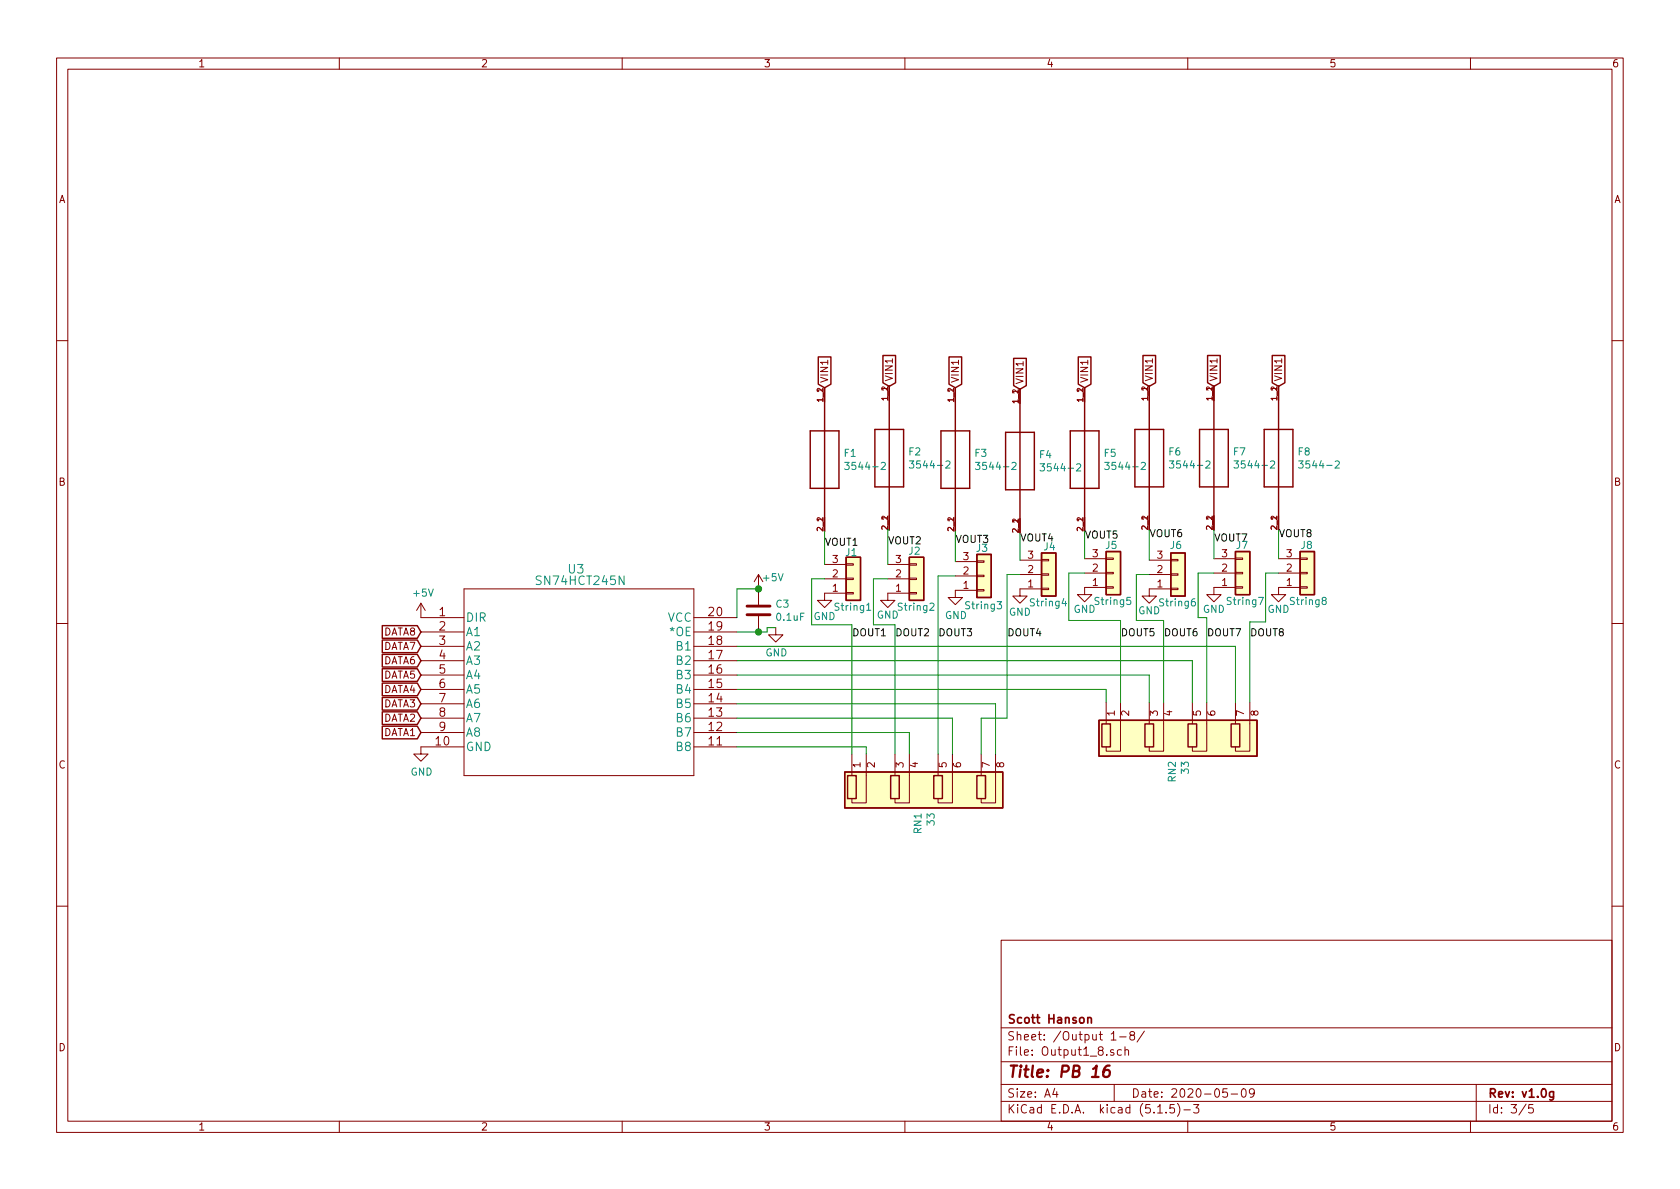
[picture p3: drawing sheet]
EESchema Schematic File Version 4
EELAYER 30 0
EELAYER END
$Descr A4 11693 8268
encoding utf-8
Sheet 3 5
Title "PB 16"
Date "2020-05-09"
Rev "v1.0g"
Comp "Scott Hanson"
Comment1 ""
Comment2 ""
Comment3 ""
Comment4 ""
$EndDescr
$Comp
L Connector_Generic:Conn_01x03 J?
U 1 1
P 5940 4020
AR Path="/5D4CFAD7" Ref="J?"  Part="1" 
AR Path="/5D469293/5D4CFAD7" Ref="J1"  Part="1" 
F 0 "J1" H 5880 3840 50  0000 L CNN
F 1 "String1" H 5800 4220 50  0000 L CNN
F 2 "Connector_Phoenix_MC:PhoenixContact_MCV_1,5_3-G-3.5_1x03_P3.50mm_Vertical" H 5940 4020 50  0001 C CNN
F 3 "~" H 5940 4020 50  0001 C CNN
F 4 "277-5737-ND/ED10555-ND" H -1440 -100 50  0001 C CNN "Digi-Key_PN"
F 5 "1843619/OSTTJ0311530" H -1440 -100 50  0001 C CNN "MPN"
	1    5940 4020
	1    0    0    1   
$EndComp
$Comp
L Connector_Generic:Conn_01x03 J?
U 1 1
P 6380 4020
AR Path="/5D4CFADF" Ref="J?"  Part="1" 
AR Path="/5D469293/5D4CFADF" Ref="J2"  Part="1" 
F 0 "J2" H 6320 3830 50  0000 L CNN
F 1 "String2" H 6240 4220 50  0000 L CNN
F 2 "Connector_Phoenix_MC:PhoenixContact_MCV_1,5_3-G-3.5_1x03_P3.50mm_Vertical" H 6380 4020 50  0001 C CNN
F 3 "~" H 6380 4020 50  0001 C CNN
F 4 "277-5737-ND/ED10555-ND" H -1560 -90 50  0001 C CNN "Digi-Key_PN"
F 5 "1843619/OSTTJ0311530" H -1560 -90 50  0001 C CNN "MPN"
	1    6380 4020
	1    0    0    1   
$EndComp
$Comp
L Connector_Generic:Conn_01x03 J?
U 1 1
P 6850 4000
AR Path="/5D4CFAE7" Ref="J?"  Part="1" 
AR Path="/5D469293/5D4CFAE7" Ref="J3"  Part="1" 
F 0 "J3" H 6790 3810 50  0000 L CNN
F 1 "String3" H 6710 4210 50  0000 L CNN
F 2 "Connector_Phoenix_MC:PhoenixContact_MCV_1,5_3-G-3.5_1x03_P3.50mm_Vertical" H 6850 4000 50  0001 C CNN
F 3 "~" H 6850 4000 50  0001 C CNN
F 4 "277-5737-ND/ED10555-ND" H -1510 -90 50  0001 C CNN "Digi-Key_PN"
F 5 "1843619/OSTTJ0311530" H -1510 -90 50  0001 C CNN "MPN"
	1    6850 4000
	1    0    0    1   
$EndComp
$Comp
L Connector_Generic:Conn_01x03 J?
U 1 1
P 7300 3990
AR Path="/5D4CFAEF" Ref="J?"  Part="1" 
AR Path="/5D469293/5D4CFAEF" Ref="J4"  Part="1" 
F 0 "J4" H 7260 3800 50  0000 L CNN
F 1 "String4" H 7160 4190 50  0000 L CNN
F 2 "Connector_Phoenix_MC:PhoenixContact_MCV_1,5_3-G-3.5_1x03_P3.50mm_Vertical" H 7300 3990 50  0001 C CNN
F 3 "~" H 7300 3990 50  0001 C CNN
F 4 "277-5737-ND/ED10555-ND" H -1420 -90 50  0001 C CNN "Digi-Key_PN"
F 5 "1843619/OSTTJ0311530" H -1420 -90 50  0001 C CNN "MPN"
	1    7300 3990
	1    0    0    1   
$EndComp
$Comp
L Connector_Generic:Conn_01x03 J?
U 1 1
P 7750 3980
AR Path="/5D4CFAF7" Ref="J?"  Part="1" 
AR Path="/5D469293/5D4CFAF7" Ref="J5"  Part="1" 
F 0 "J5" H 7690 3790 50  0000 L CNN
F 1 "String5" H 7610 4180 50  0000 L CNN
F 2 "Connector_Phoenix_MC:PhoenixContact_MCV_1,5_3-G-3.5_1x03_P3.50mm_Vertical" H 7750 3980 50  0001 C CNN
F 3 "~" H 7750 3980 50  0001 C CNN
F 4 "277-5737-ND/ED10555-ND" H -1310 -80 50  0001 C CNN "Digi-Key_PN"
F 5 "1843619/OSTTJ0311530" H -1310 -80 50  0001 C CNN "MPN"
	1    7750 3980
	1    0    0    1   
$EndComp
$Comp
L Connector_Generic:Conn_01x03 J?
U 1 1
P 8200 3990
AR Path="/5D4CFAFF" Ref="J?"  Part="1" 
AR Path="/5D469293/5D4CFAFF" Ref="J6"  Part="1" 
F 0 "J6" H 8140 3790 50  0000 L CNN
F 1 "String6" H 8060 4190 50  0000 L CNN
F 2 "Connector_Phoenix_MC:PhoenixContact_MCV_1,5_3-G-3.5_1x03_P3.50mm_Vertical" H 8200 3990 50  0001 C CNN
F 3 "~" H 8200 3990 50  0001 C CNN
F 4 "277-5737-ND/ED10555-ND" H -1190 -90 50  0001 C CNN "Digi-Key_PN"
F 5 "1843619/OSTTJ0311530" H -1190 -90 50  0001 C CNN "MPN"
	1    8200 3990
	1    0    0    1   
$EndComp
$Comp
L Connector_Generic:Conn_01x03 J?
U 1 1
P 8650 3980
AR Path="/5D4CFB07" Ref="J?"  Part="1" 
AR Path="/5D469293/5D4CFB07" Ref="J7"  Part="1" 
F 0 "J7" H 8600 3790 50  0000 L CNN
F 1 "String7" H 8530 4180 50  0000 L CNN
F 2 "Connector_Phoenix_MC:PhoenixContact_MCV_1,5_3-G-3.5_1x03_P3.50mm_Vertical" H 8650 3980 50  0001 C CNN
F 3 "~" H 8650 3980 50  0001 C CNN
F 4 "277-5737-ND/ED10555-ND" H -1070 -90 50  0001 C CNN "Digi-Key_PN"
F 5 "1843619/OSTTJ0311530" H -1070 -90 50  0001 C CNN "MPN"
	1    8650 3980
	1    0    0    1   
$EndComp
$Comp
L Connector_Generic:Conn_01x03 J?
U 1 1
P 9100 3980
AR Path="/5D4CFB0F" Ref="J?"  Part="1" 
AR Path="/5D469293/5D4CFB0F" Ref="J8"  Part="1" 
F 0 "J8" H 9050 3790 50  0000 L CNN
F 1 "String8" H 8970 4180 50  0000 L CNN
F 2 "Connector_Phoenix_MC:PhoenixContact_MCV_1,5_3-G-3.5_1x03_P3.50mm_Vertical" H 9100 3980 50  0001 C CNN
F 3 "~" H 9100 3980 50  0001 C CNN
F 4 "277-5737-ND/ED10555-ND" H -1030 -90 50  0001 C CNN "Digi-Key_PN"
F 5 "1843619/OSTTJ0311530" H -1030 -90 50  0001 C CNN "MPN"
	1    9100 3980
	1    0    0    1   
$EndComp
$Comp
L power:GND #PWR?
U 1 1
P 5740 4120
AR Path="/5D4CFB15" Ref="#PWR?"  Part="1" 
AR Path="/5D469293/5D4CFB15" Ref="#PWR012"  Part="1" 
F 0 "#PWR012" H 5740 3870 50  0001 C CNN
F 1 "GND" H 5740 3960 50  0000 C CNN
F 2 "" H 5740 4120 50  0001 C CNN
F 3 "" H 5740 4120 50  0001 C CNN
	1    5740 4120
	1    0    0    -1  
$EndComp
$Comp
L power:GND #PWR?
U 1 1
P 6180 4120
AR Path="/5D4CFB1B" Ref="#PWR?"  Part="1" 
AR Path="/5D469293/5D4CFB1B" Ref="#PWR013"  Part="1" 
F 0 "#PWR013" H 6180 3870 50  0001 C CNN
F 1 "GND" H 6180 3970 50  0000 C CNN
F 2 "" H 6180 4120 50  0001 C CNN
F 3 "" H 6180 4120 50  0001 C CNN
	1    6180 4120
	1    0    0    -1  
$EndComp
$Comp
L power:GND #PWR?
U 1 1
P 6650 4100
AR Path="/5D4CFB21" Ref="#PWR?"  Part="1" 
AR Path="/5D469293/5D4CFB21" Ref="#PWR014"  Part="1" 
F 0 "#PWR014" H 6650 3850 50  0001 C CNN
F 1 "GND" H 6655 3927 50  0000 C CNN
F 2 "" H 6650 4100 50  0001 C CNN
F 3 "" H 6650 4100 50  0001 C CNN
	1    6650 4100
	1    0    0    -1  
$EndComp
$Comp
L power:GND #PWR?
U 1 1
P 7100 4090
AR Path="/5D4CFB27" Ref="#PWR?"  Part="1" 
AR Path="/5D469293/5D4CFB27" Ref="#PWR015"  Part="1" 
F 0 "#PWR015" H 7100 3840 50  0001 C CNN
F 1 "GND" H 7100 3930 50  0000 C CNN
F 2 "" H 7100 4090 50  0001 C CNN
F 3 "" H 7100 4090 50  0001 C CNN
	1    7100 4090
	1    0    0    -1  
$EndComp
$Comp
L power:GND #PWR?
U 1 1
P 7550 4080
AR Path="/5D4CFB2D" Ref="#PWR?"  Part="1" 
AR Path="/5D469293/5D4CFB2D" Ref="#PWR016"  Part="1" 
F 0 "#PWR016" H 7550 3830 50  0001 C CNN
F 1 "GND" H 7550 3930 50  0000 C CNN
F 2 "" H 7550 4080 50  0001 C CNN
F 3 "" H 7550 4080 50  0001 C CNN
	1    7550 4080
	1    0    0    -1  
$EndComp
$Comp
L power:GND #PWR?
U 1 1
P 8000 4090
AR Path="/5D4CFB33" Ref="#PWR?"  Part="1" 
AR Path="/5D469293/5D4CFB33" Ref="#PWR017"  Part="1" 
F 0 "#PWR017" H 8000 3840 50  0001 C CNN
F 1 "GND" H 8000 3940 50  0000 C CNN
F 2 "" H 8000 4090 50  0001 C CNN
F 3 "" H 8000 4090 50  0001 C CNN
	1    8000 4090
	1    0    0    -1  
$EndComp
$Comp
L power:GND #PWR?
U 1 1
P 8450 4080
AR Path="/5D4CFB39" Ref="#PWR?"  Part="1" 
AR Path="/5D469293/5D4CFB39" Ref="#PWR018"  Part="1" 
F 0 "#PWR018" H 8450 3830 50  0001 C CNN
F 1 "GND" H 8450 3930 50  0000 C CNN
F 2 "" H 8450 4080 50  0001 C CNN
F 3 "" H 8450 4080 50  0001 C CNN
	1    8450 4080
	1    0    0    -1  
$EndComp
$Comp
L power:GND #PWR?
U 1 1
P 8900 4080
AR Path="/5D4CFB3F" Ref="#PWR?"  Part="1" 
AR Path="/5D469293/5D4CFB3F" Ref="#PWR019"  Part="1" 
F 0 "#PWR019" H 8900 3830 50  0001 C CNN
F 1 "GND" H 8900 3930 50  0000 C CNN
F 2 "" H 8900 4080 50  0001 C CNN
F 3 "" H 8900 4080 50  0001 C CNN
	1    8900 4080
	1    0    0    -1  
$EndComp
Wire Wire Line
	5740 3690 5740 3920
Wire Wire Line
	6180 3920 6180 3680
Wire Wire Line
	6180 3680 6190 3680
Wire Wire Line
	6650 3690 6650 3900
Wire Wire Line
	7100 3890 7100 3700
Wire Wire Line
	7550 3880 7550 3690
Wire Wire Line
	8000 3680 8000 3890
Wire Wire Line
	8450 3680 8450 3880
Text Label 5740 3800 0    50   ~ 0
VOUT1
Text Label 6180 3790 0    50   ~ 0
VOUT2
Text Label 6650 3780 0    50   ~ 0
VOUT3
Text Label 7100 3770 0    50   ~ 0
VOUT4
Text Label 7550 3750 0    50   ~ 0
VOUT5
Text Label 8000 3740 0    50   ~ 0
VOUT6
Text Label 8450 3770 0    50   ~ 0
VOUT7
$Comp
L PB_16-rescue:3544-2-Keystone_Fuse F?
U 1 1
P 6190 3180
AR Path="/5D4CFB8B" Ref="F?"  Part="1" 
AR Path="/5D469293/5D4CFB8B" Ref="F2"  Part="1" 
F 0 "F2" V 6144 3310 50  0000 L CNN
F 1 "3544-2" V 6235 3310 50  0000 L CNN
F 2 "Keystone_Fuse:FUSE_3544-2" H 6190 3180 50  0001 L BNN
F 3 "" H 6190 3180 50  0001 L BNN
F 4 "3544-2" H 6190 3180 50  0001 L BNN "Field4"
F 5 "None" H 6190 3180 50  0001 L BNN "Field5"
F 6 "Unavailable" H 6190 3180 50  0001 L BNN "Field6"
F 7 "Fuse Clip; 500 VAC; 30 A; PCB; For 0.110 in. x 0.032 in. mini blade fuses" H 6190 3180 50  0001 L BNN "Field7"
F 8 "Keystone Electronics" H 6190 3180 50  0001 L BNN "Field8"
F 9 "36-3544-2-ND" H -1710 -90 50  0001 C CNN "Digi-Key_PN"
F 10 "3544-2" H -1710 -90 50  0001 C CNN "MPN"
	1    6190 3180
	0    1    1    0   
$EndComp
$Comp
L PB_16-rescue:3544-2-Keystone_Fuse F?
U 1 1
P 6650 3190
AR Path="/5D4CFB98" Ref="F?"  Part="1" 
AR Path="/5D469293/5D4CFB98" Ref="F3"  Part="1" 
F 0 "F3" V 6604 3320 50  0000 L CNN
F 1 "3544-2" V 6695 3320 50  0000 L CNN
F 2 "Keystone_Fuse:FUSE_3544-2" H 6650 3190 50  0001 L BNN
F 3 "" H 6650 3190 50  0001 L BNN
F 4 "3544-2" H 6650 3190 50  0001 L BNN "Field4"
F 5 "None" H 6650 3190 50  0001 L BNN "Field5"
F 6 "Unavailable" H 6650 3190 50  0001 L BNN "Field6"
F 7 "Fuse Clip; 500 VAC; 30 A; PCB; For 0.110 in. x 0.032 in. mini blade fuses" H 6650 3190 50  0001 L BNN "Field7"
F 8 "Keystone Electronics" H 6650 3190 50  0001 L BNN "Field8"
F 9 "36-3544-2-ND" H -1660 -90 50  0001 C CNN "Digi-Key_PN"
F 10 "3544-2" H -1660 -90 50  0001 C CNN "MPN"
	1    6650 3190
	0    1    1    0   
$EndComp
$Comp
L PB_16-rescue:3544-2-Keystone_Fuse F?
U 1 1
P 7100 3200
AR Path="/5D4CFBA5" Ref="F?"  Part="1" 
AR Path="/5D469293/5D4CFBA5" Ref="F4"  Part="1" 
F 0 "F4" V 7054 3330 50  0000 L CNN
F 1 "3544-2" V 7145 3330 50  0000 L CNN
F 2 "Keystone_Fuse:FUSE_3544-2" H 7100 3200 50  0001 L BNN
F 3 "" H 7100 3200 50  0001 L BNN
F 4 "3544-2" H 7100 3200 50  0001 L BNN "Field4"
F 5 "None" H 7100 3200 50  0001 L BNN "Field5"
F 6 "Unavailable" H 7100 3200 50  0001 L BNN "Field6"
F 7 "Fuse Clip; 500 VAC; 30 A; PCB; For 0.110 in. x 0.032 in. mini blade fuses" H 7100 3200 50  0001 L BNN "Field7"
F 8 "Keystone Electronics" H 7100 3200 50  0001 L BNN "Field8"
F 9 "36-3544-2-ND" H -1570 -90 50  0001 C CNN "Digi-Key_PN"
F 10 "3544-2" H -1570 -90 50  0001 C CNN "MPN"
	1    7100 3200
	0    1    1    0   
$EndComp
$Comp
L PB_16-rescue:3544-2-Keystone_Fuse F?
U 1 1
P 7550 3190
AR Path="/5D4CFBB2" Ref="F?"  Part="1" 
AR Path="/5D469293/5D4CFBB2" Ref="F5"  Part="1" 
F 0 "F5" V 7504 3320 50  0000 L CNN
F 1 "3544-2" V 7595 3320 50  0000 L CNN
F 2 "Keystone_Fuse:FUSE_3544-2" H 7550 3190 50  0001 L BNN
F 3 "" H 7550 3190 50  0001 L BNN
F 4 "3544-2" H 7550 3190 50  0001 L BNN "Field4"
F 5 "None" H 7550 3190 50  0001 L BNN "Field5"
F 6 "Unavailable" H 7550 3190 50  0001 L BNN "Field6"
F 7 "Fuse Clip; 500 VAC; 30 A; PCB; For 0.110 in. x 0.032 in. mini blade fuses" H 7550 3190 50  0001 L BNN "Field7"
F 8 "Keystone Electronics" H 7550 3190 50  0001 L BNN "Field8"
F 9 "36-3544-2-ND" H -1490 -80 50  0001 C CNN "Digi-Key_PN"
F 10 "3544-2" H -1490 -80 50  0001 C CNN "MPN"
	1    7550 3190
	0    1    1    0   
$EndComp
$Comp
L PB_16-rescue:3544-2-Keystone_Fuse F?
U 1 1
P 8000 3180
AR Path="/5D4CFBBF" Ref="F?"  Part="1" 
AR Path="/5D469293/5D4CFBBF" Ref="F6"  Part="1" 
F 0 "F6" V 7954 3310 50  0000 L CNN
F 1 "3544-2" V 8045 3310 50  0000 L CNN
F 2 "Keystone_Fuse:FUSE_3544-2" H 8000 3180 50  0001 L BNN
F 3 "" H 8000 3180 50  0001 L BNN
F 4 "3544-2" H 8000 3180 50  0001 L BNN "Field4"
F 5 "None" H 8000 3180 50  0001 L BNN "Field5"
F 6 "Unavailable" H 8000 3180 50  0001 L BNN "Field6"
F 7 "Fuse Clip; 500 VAC; 30 A; PCB; For 0.110 in. x 0.032 in. mini blade fuses" H 8000 3180 50  0001 L BNN "Field7"
F 8 "Keystone Electronics" H 8000 3180 50  0001 L BNN "Field8"
F 9 "36-3544-2-ND" H -1340 -90 50  0001 C CNN "Digi-Key_PN"
F 10 "3544-2" H -1340 -90 50  0001 C CNN "MPN"
	1    8000 3180
	0    1    1    0   
$EndComp
$Comp
L PB_16-rescue:3544-2-Keystone_Fuse F?
U 1 1
P 8450 3180
AR Path="/5D4CFBCC" Ref="F?"  Part="1" 
AR Path="/5D469293/5D4CFBCC" Ref="F7"  Part="1" 
F 0 "F7" V 8404 3310 50  0000 L CNN
F 1 "3544-2" V 8495 3310 50  0000 L CNN
F 2 "Keystone_Fuse:FUSE_3544-2" H 8450 3180 50  0001 L BNN
F 3 "" H 8450 3180 50  0001 L BNN
F 4 "3544-2" H 8450 3180 50  0001 L BNN "Field4"
F 5 "None" H 8450 3180 50  0001 L BNN "Field5"
F 6 "Unavailable" H 8450 3180 50  0001 L BNN "Field6"
F 7 "Fuse Clip; 500 VAC; 30 A; PCB; For 0.110 in. x 0.032 in. mini blade fuses" H 8450 3180 50  0001 L BNN "Field7"
F 8 "Keystone Electronics" H 8450 3180 50  0001 L BNN "Field8"
F 9 "36-3544-2-ND" H -1200 -90 50  0001 C CNN "Digi-Key_PN"
F 10 "3544-2" H -1200 -90 50  0001 C CNN "MPN"
	1    8450 3180
	0    1    1    0   
$EndComp
$Comp
L PB_16-rescue:3544-2-Keystone_Fuse F?
U 1 1
P 8900 3180
AR Path="/5D4CFBD9" Ref="F?"  Part="1" 
AR Path="/5D469293/5D4CFBD9" Ref="F8"  Part="1" 
F 0 "F8" V 8854 3310 50  0000 L CNN
F 1 "3544-2" V 8945 3310 50  0000 L CNN
F 2 "Keystone_Fuse:FUSE_3544-2" H 8900 3180 50  0001 L BNN
F 3 "" H 8900 3180 50  0001 L BNN
F 4 "3544-2" H 8900 3180 50  0001 L BNN "Field4"
F 5 "None" H 8900 3180 50  0001 L BNN "Field5"
F 6 "Unavailable" H 8900 3180 50  0001 L BNN "Field6"
F 7 "Fuse Clip; 500 VAC; 30 A; PCB; For 0.110 in. x 0.032 in. mini blade fuses" H 8900 3180 50  0001 L BNN "Field7"
F 8 "Keystone Electronics" H 8900 3180 50  0001 L BNN "Field8"
F 9 "36-3544-2-ND" H -1170 -90 50  0001 C CNN "Digi-Key_PN"
F 10 "3544-2" H -1170 -90 50  0001 C CNN "MPN"
	1    8900 3180
	0    1    1    0   
$EndComp
Wire Wire Line
	8900 3880 8900 3680
Text Label 8900 3740 0    50   ~ 0
VOUT8
$Comp
L power:GND #PWR?
U 1 1
P 5400 4360
AR Path="/5D4CFBE1" Ref="#PWR?"  Part="1" 
AR Path="/5D469293/5D4CFBE1" Ref="#PWR011"  Part="1" 
F 0 "#PWR011" H 5400 4110 50  0001 C CNN
F 1 "GND" H 5405 4187 50  0000 C CNN
F 2 "" H 5400 4360 50  0001 C CNN
F 3 "" H 5400 4360 50  0001 C CNN
	1    5400 4360
	1    0    0    -1  
$EndComp
$Comp
L power:+5V #PWR?
U 1 1
P 2930 4290
AR Path="/5D4CFBE7" Ref="#PWR?"  Part="1" 
AR Path="/5D469293/5D4CFBE7" Ref="#PWR08"  Part="1" 
F 0 "#PWR08" H 2930 4140 50  0001 C CNN
F 1 "+5V" H 2945 4463 50  0000 C CNN
F 2 "" H 2930 4290 50  0001 C CNN
F 3 "" H 2930 4290 50  0001 C CNN
	1    2930 4290
	1    0    0    -1  
$EndComp
$Comp
L power:GND #PWR?
U 1 1
P 2930 5190
AR Path="/5D4CFBED" Ref="#PWR?"  Part="1" 
AR Path="/5D469293/5D4CFBED" Ref="#PWR09"  Part="1" 
F 0 "#PWR09" H 2930 4940 50  0001 C CNN
F 1 "GND" H 2935 5017 50  0000 C CNN
F 2 "" H 2930 5190 50  0001 C CNN
F 3 "" H 2930 5190 50  0001 C CNN
	1    2930 5190
	1    0    0    -1  
$EndComp
$Comp
L PB_16-rescue:C-Device C?
U 1 1
P 5280 4240
AR Path="/5D4CFBF5" Ref="C?"  Part="1" 
AR Path="/5D469293/5D4CFBF5" Ref="C3"  Part="1" 
F 0 "C3" H 5395 4286 50  0000 L CNN
F 1 "0.1uF" H 5395 4195 50  0000 L CNN
F 2 "Capacitor_THT:C_Rect_L7.0mm_W2.0mm_P5.00mm" H 5318 4090 50  0001 C CNN
F 3 "~" H 5280 4240 50  0001 C CNN
F 4 "478-7336-1-ND" H -1500 -90 50  0001 C CNN "Digi-Key_PN"
F 5 "SR215C104KARTR1" H -1500 -90 50  0001 C CNN "MPN"
	1    5280 4240
	1    0    0    -1  
$EndComp
$Comp
L power:+5V #PWR?
U 1 1
P 5280 4090
AR Path="/5D4CFBFB" Ref="#PWR?"  Part="1" 
AR Path="/5D469293/5D4CFBFB" Ref="#PWR010"  Part="1" 
F 0 "#PWR010" H 5280 3940 50  0001 C CNN
F 1 "+5V" H 5380 4170 50  0000 C CNN
F 2 "" H 5280 4090 50  0001 C CNN
F 3 "" H 5280 4090 50  0001 C CNN
	1    5280 4090
	1    0    0    -1  
$EndComp
Wire Wire Line
	5280 4090 5130 4090
Wire Wire Line
	5130 4090 5130 4290
Connection ~ 5280 4090
$Comp
L PB_16-rescue:R_Pack04_SIP-Device RN?
U 1 1
P 8200 5080
AR Path="/5D4CFC06" Ref="RN?"  Part="1" 
AR Path="/5D469293/5D4CFC06" Ref="RN2"  Part="1" 
F 0 "RN2" V 8158 5285 50  0000 L CNN
F 1 "33" V 8249 5285 50  0000 L CNN
F 2 "Resistor_THT:R_Array_SIP8" V 8875 5080 50  0001 C CNN
F 3 "http://www.vishay.com/docs/31509/csc.pdf" H 8200 5080 50  0001 C CNN
F 4 "4608X-2-330LF-ND" H -1460 50  50  0001 C CNN "Digi-Key_PN"
F 5 "4608X-102-330LF" H -1460 50  50  0001 C CNN "MPN"
	1    8200 5080
	1    0    0    1   
$EndComp
Wire Wire Line
	5280 4390 5130 4390
$Comp
L PB_16-rescue:SN74HCT245N-SN74HCT245N U?
U 1 1
P 2930 4290
AR Path="/5D4CFC0F" Ref="U?"  Part="1" 
AR Path="/5D469293/5D4CFC0F" Ref="U3"  Part="1" 
F 0 "U3" H 4010 4630 60  0000 C CNN
F 1 "SN74HCT245N" H 4040 4550 60  0000 C CNN
F 2 "SN74HCT245N:SN74HCT245N" H 4030 4530 60  0001 C CNN
F 3 "" H 2930 4290 60  0000 C CNN
F 4 "296-1612-5-ND" H -1500 -90 50  0001 C CNN "Digi-Key_PN"
F 5 "SN74HCT245N" H -1500 -90 50  0001 C CNN "MPN"
	1    2930 4290
	1    0    0    -1  
$EndComp
$Comp
L PB_16-rescue:3544-2-Keystone_Fuse F?
U 1 1
P 5740 3190
AR Path="/5D4CFC1C" Ref="F?"  Part="1" 
AR Path="/5D469293/5D4CFC1C" Ref="F1"  Part="1" 
F 0 "F1" V 5694 3320 50  0000 L CNN
F 1 "3544-2" V 5785 3320 50  0000 L CNN
F 2 "Keystone_Fuse:FUSE_3544-2" H 5740 3190 50  0001 L BNN
F 3 "" H 5740 3190 50  0001 L BNN
F 4 "3544-2" H 5740 3190 50  0001 L BNN "Field4"
F 5 "None" H 5740 3190 50  0001 L BNN "Field5"
F 6 "Unavailable" H 5740 3190 50  0001 L BNN "Field6"
F 7 "Fuse Clip; 500 VAC; 30 A; PCB; For 0.110 in. x 0.032 in. mini blade fuses" H 5740 3190 50  0001 L BNN "Field7"
F 8 "Keystone Electronics" H 5740 3190 50  0001 L BNN "Field8"
F 9 "36-3544-2-ND" H -1630 -100 50  0001 C CNN "Digi-Key_PN"
F 10 "3544-2" H -1630 -100 50  0001 C CNN "MPN"
	1    5740 3190
	0    1    1    0   
$EndComp
Wire Wire Line
	8600 4490 8600 4880
Wire Wire Line
	8300 4590 8300 4880
Wire Wire Line
	8400 4290 8340 4290
Wire Wire Line
	8340 4290 8340 3980
Wire Wire Line
	8340 3980 8450 3980
Wire Wire Line
	8000 3990 7910 3990
Wire Wire Line
	7910 3990 7910 4310
Wire Wire Line
	7910 4310 8100 4310
Wire Wire Line
	8100 4310 8100 4880
Wire Wire Line
	7700 4790 7700 4880
Wire Wire Line
	7550 3980 7440 3980
Wire Wire Line
	7440 3980 7440 4310
Wire Wire Line
	7440 4310 7800 4310
Wire Wire Line
	7800 4310 7800 4880
Wire Wire Line
	8700 4320 8810 4320
Wire Wire Line
	8810 4320 8810 3980
Wire Wire Line
	8810 3980 8900 3980
Wire Wire Line
	5650 4340 5650 4020
Wire Wire Line
	5650 4020 5740 4020
Wire Wire Line
	6180 4020 6080 4020
Wire Wire Line
	7100 3990 7010 3990
$Comp
L PB_16-rescue:R_Pack04_SIP-Device RN?
U 1 1
P 6430 5440
AR Path="/5D4CFC39" Ref="RN?"  Part="1" 
AR Path="/5D469293/5D4CFC39" Ref="RN1"  Part="1" 
F 0 "RN1" V 6388 5645 50  0000 L CNN
F 1 "33" V 6479 5645 50  0000 L CNN
F 2 "Resistor_THT:R_Array_SIP8" V 7105 5440 50  0001 C CNN
F 3 "http://www.vishay.com/docs/31509/csc.pdf" H 6430 5440 50  0001 C CNN
F 4 "4608X-2-330LF-ND" H -1260 450 50  0001 C CNN "Digi-Key_PN"
F 5 "4608X-102-330LF" H -1260 450 50  0001 C CNN "MPN"
	1    6430 5440
	1    0    0    1   
$EndComp
Wire Wire Line
	6030 5190 6030 5240
Wire Wire Line
	5930 5240 5930 4340
Wire Wire Line
	5930 4340 5650 4340
Wire Wire Line
	6330 5090 6330 5240
Wire Wire Line
	6230 5240 6230 4340
Wire Wire Line
	6230 4340 6080 4340
Wire Wire Line
	6080 4340 6080 4020
Wire Wire Line
	6630 4990 6630 5240
Wire Wire Line
	6930 4890 6930 5240
Wire Wire Line
	7010 3990 7010 4990
Wire Wire Line
	7010 4990 6830 4990
Wire Wire Line
	6830 4990 6830 5240
Wire Wire Line
	6530 5240 6530 4000
Wire Wire Line
	6530 4000 6650 4000
Text Label 8700 4430 0    50   ~ 0
DOUT8
Text Label 8400 4430 0    50   ~ 0
DOUT7
Text Label 8100 4430 0    50   ~ 0
DOUT6
Text Label 7800 4430 0    50   ~ 0
DOUT5
Text Label 7010 4430 0    50   ~ 0
DOUT4
Text Label 6530 4430 0    50   ~ 0
DOUT3
Text Label 6230 4430 0    50   ~ 0
DOUT2
Text Label 5930 4430 0    50   ~ 0
DOUT1
Wire Wire Line
	5340 4360 5340 4390
Wire Wire Line
	5340 4390 5280 4390
Connection ~ 5280 4390
Wire Wire Line
	5130 4490 8600 4490
Wire Wire Line
	5130 4590 8300 4590
Wire Wire Line
	5130 4690 8000 4690
Wire Wire Line
	5130 4790 7700 4790
Wire Wire Line
	5130 4890 6930 4890
Wire Wire Line
	5130 4990 6630 4990
Wire Wire Line
	5130 5090 6330 5090
Wire Wire Line
	5130 5190 6030 5190
Wire Wire Line
	5400 4360 5340 4360
Wire Wire Line
	8000 4880 8000 4690
Wire Wire Line
	8400 4880 8400 4290
Wire Wire Line
	8700 4880 8700 4320
Text GLabel 5740 2690 1    50   Input ~ 0
VIN1
Text GLabel 6190 2680 1    50   Input ~ 0
VIN1
Text GLabel 6650 2690 1    50   Input ~ 0
VIN1
Text GLabel 7100 2700 1    50   Input ~ 0
VIN1
Text GLabel 7550 2690 1    50   Input ~ 0
VIN1
Text GLabel 8000 2680 1    50   Input ~ 0
VIN1
Text GLabel 8450 2680 1    50   Input ~ 0
VIN1
Text GLabel 8900 2680 1    50   Input ~ 0
VIN1
Text GLabel 2930 4390 0    50   Input ~ 0
DATA8
Text GLabel 2930 4490 0    50   Input ~ 0
DATA7
Text GLabel 2930 4590 0    50   Input ~ 0
DATA6
Text GLabel 2930 4690 0    50   Input ~ 0
DATA5
Text GLabel 2930 4790 0    50   Input ~ 0
DATA4
Text GLabel 2930 4890 0    50   Input ~ 0
DATA3
Text GLabel 2930 4990 0    50   Input ~ 0
DATA2
Text GLabel 2930 5090 0    50   Input ~ 0
DATA1
$EndSCHEMATC
